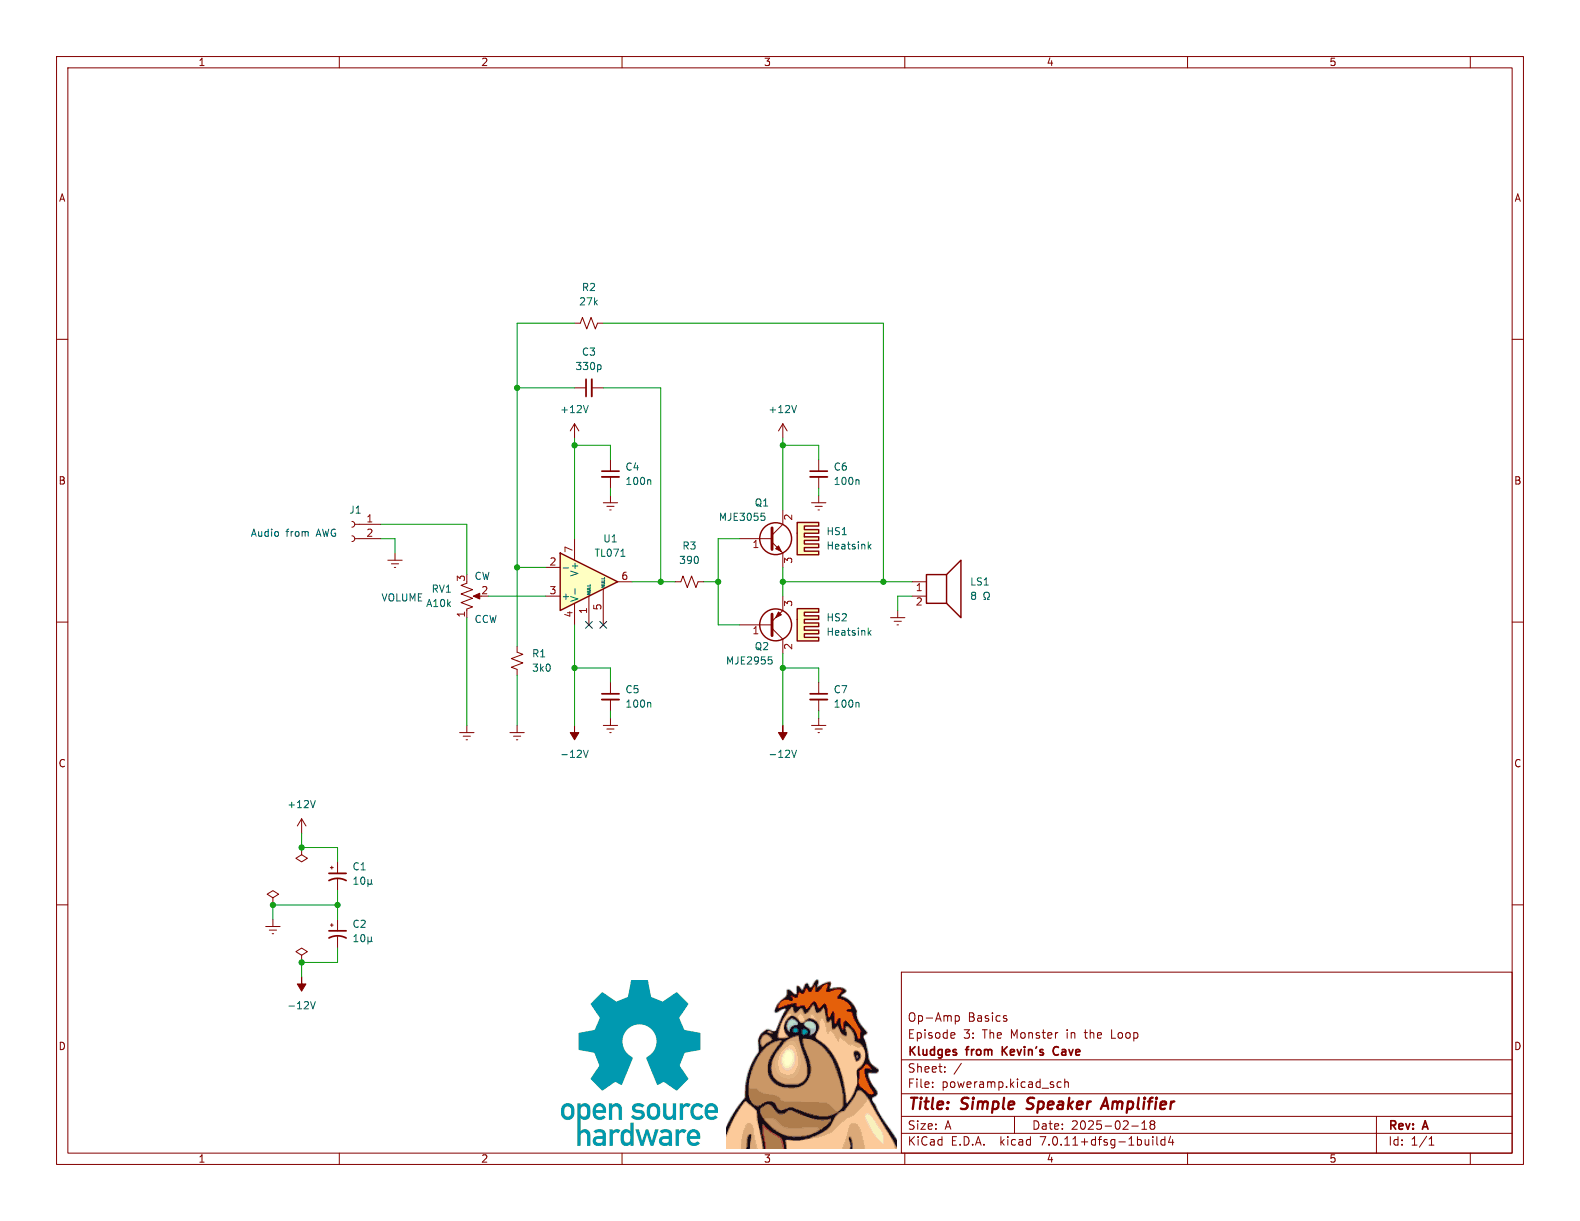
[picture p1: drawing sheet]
(kicad_sch (version 20230121) (generator eeschema)

 (paper "A")

 (title_block
  (title "Simple Speaker Amplifier")
  (date "2025-02-18")
  (rev "A")
  (company "Kludges from Kevin's Cave")
  (comment 1 "Episode 3: The Monster in the Loop")
  (comment 2 "Op-Amp Basics"))

 (lib_symbols
  (symbol "Connector:Conn_01x02_Socket" (pin_names (offset 1.016) hide) (in_bom yes) (on_board yes)
   (property "Reference" "J" (at 0 2.54 0) (effects (font (size 1.27 1.27))))
   (property "Value" "Conn_01x02_Socket" (at 0 -5.08 0) (effects (font (size 1.27 1.27))))
   (property "Footprint" "" (at 0 0 0) (effects (font (size 1.27 1.27)) hide))
   (property "Datasheet" "~" (at 0 0 0) (effects (font (size 1.27 1.27)) hide))
   (property "ki_locked" "" (at 0 0 0) (effects (font (size 1.27 1.27))))
   (symbol "Conn_01x02_Socket_1_1"
    (arc (start 0 -2.032) (mid -0.5058 -2.54) (end 0 -3.048) (stroke (width 0.1524) (type default)) (fill (type none)))
    (polyline (pts (xy -1.27 -2.54) (xy -0.508 -2.54)) (stroke (width 0.1524) (type default)) (fill (type none)))
    (polyline (pts (xy -1.27 0) (xy -0.508 0)) (stroke (width 0.1524) (type default)) (fill (type none)))
    (arc (start 0 0.508) (mid -0.5058 0) (end 0 -0.508) (stroke (width 0.1524) (type default)) (fill (type none)))
    (pin passive line (at -5.08 0 0) (length 3.81) (name "Pin_1" (effects (font (size 1.27 1.27)))) (number "1" (effects (font (size 1.27 1.27)))))
    (pin passive line (at -5.08 -2.54 0) (length 3.81) (name "Pin_2" (effects (font (size 1.27 1.27)))) (number "2" (effects (font (size 1.27 1.27)))))))
  (symbol "Device:C_Polarized_Small_US" (pin_numbers hide) (pin_names (offset 0.254) hide) (in_bom yes) (on_board yes)
   (property "Reference" "C" (at 0.254 1.778 0) (effects (font (size 1.27 1.27)) (justify left)))
   (property "Value" "C_Polarized_Small_US" (at 0.254 -2.032 0) (effects (font (size 1.27 1.27)) (justify left)))
   (property "Footprint" "" (at 0 0 0) (effects (font (size 1.27 1.27)) hide))
   (property "Datasheet" "~" (at 0 0 0) (effects (font (size 1.27 1.27)) hide))
   (symbol "C_Polarized_Small_US_0_1"
    (polyline (pts (xy -1.524 0.508) (xy 1.524 0.508)) (stroke (width 0.3048) (type default)) (fill (type none)))
    (polyline (pts (xy -1.27 1.524) (xy -0.762 1.524)) (stroke (width 0) (type default)) (fill (type none)))
    (polyline (pts (xy -1.016 1.27) (xy -1.016 1.778)) (stroke (width 0) (type default)) (fill (type none)))
    (arc (start 1.524 -0.762) (mid 0 -0.3734) (end -1.524 -0.762) (stroke (width 0.3048) (type default)) (fill (type none))))
   (symbol "C_Polarized_Small_US_1_1"
    (pin passive line (at 0 2.54 270) (length 2.032) (name "~" (effects (font (size 1.27 1.27)))) (number "1" (effects (font (size 1.27 1.27)))))
    (pin passive line (at 0 -2.54 90) (length 2.032) (name "~" (effects (font (size 1.27 1.27)))) (number "2" (effects (font (size 1.27 1.27)))))))
  (symbol "Device:C_Small" (pin_numbers hide) (pin_names (offset 0.254) hide) (in_bom yes) (on_board yes)
   (property "Reference" "C" (at 0.254 1.778 0) (effects (font (size 1.27 1.27)) (justify left)))
   (property "Value" "C_Small" (at 0.254 -2.032 0) (effects (font (size 1.27 1.27)) (justify left)))
   (property "Footprint" "" (at 0 0 0) (effects (font (size 1.27 1.27)) hide))
   (property "Datasheet" "~" (at 0 0 0) (effects (font (size 1.27 1.27)) hide))
   (symbol "C_Small_0_1"
    (polyline (pts (xy -1.524 -0.508) (xy 1.524 -0.508)) (stroke (width 0.3302) (type default)) (fill (type none)))
    (polyline (pts (xy -1.524 0.508) (xy 1.524 0.508)) (stroke (width 0.3048) (type default)) (fill (type none))))
   (symbol "C_Small_1_1"
    (pin passive line (at 0 2.54 270) (length 2.032) (name "~" (effects (font (size 1.27 1.27)))) (number "1" (effects (font (size 1.27 1.27)))))
    (pin passive line (at 0 -2.54 90) (length 2.032) (name "~" (effects (font (size 1.27 1.27)))) (number "2" (effects (font (size 1.27 1.27)))))))
  (symbol "Device:Q_NPN_BCE" (pin_names (offset 0) hide) (in_bom yes) (on_board yes)
   (property "Reference" "Q" (at 5.08 1.27 0) (effects (font (size 1.27 1.27)) (justify left)))
   (property "Value" "Q_NPN_BCE" (at 5.08 -1.27 0) (effects (font (size 1.27 1.27)) (justify left)))
   (property "Footprint" "" (at 5.08 2.54 0) (effects (font (size 1.27 1.27)) hide))
   (property "Datasheet" "~" (at 0 0 0) (effects (font (size 1.27 1.27)) hide))
   (symbol "Q_NPN_BCE_0_1"
    (polyline (pts (xy 0.635 0.635) (xy 2.54 2.54)) (stroke (width 0) (type default)) (fill (type none)))
    (polyline (pts (xy 0.635 -0.635) (xy 2.54 -2.54) (xy 2.54 -2.54)) (stroke (width 0) (type default)) (fill (type none)))
    (polyline (pts (xy 0.635 1.905) (xy 0.635 -1.905) (xy 0.635 -1.905)) (stroke (width 0.508) (type default)) (fill (type none)))
    (polyline (pts (xy 1.27 -1.778) (xy 1.778 -1.27) (xy 2.286 -2.286) (xy 1.27 -1.778) (xy 1.27 -1.778)) (stroke (width 0) (type default)) (fill (type outline)))
    (circle (center 1.27 0) (radius 2.8194) (stroke (width 0.254) (type default)) (fill (type none))))
   (symbol "Q_NPN_BCE_1_1"
    (pin input line (at -5.08 0 0) (length 5.715) (name "B" (effects (font (size 1.27 1.27)))) (number "1" (effects (font (size 1.27 1.27)))))
    (pin passive line (at 2.54 5.08 270) (length 2.54) (name "C" (effects (font (size 1.27 1.27)))) (number "2" (effects (font (size 1.27 1.27)))))
    (pin passive line (at 2.54 -5.08 90) (length 2.54) (name "E" (effects (font (size 1.27 1.27)))) (number "3" (effects (font (size 1.27 1.27)))))))
  (symbol "Device:Q_PNP_BCE" (pin_names (offset 0) hide) (in_bom yes) (on_board yes)
   (property "Reference" "Q" (at 5.08 1.27 0) (effects (font (size 1.27 1.27)) (justify left)))
   (property "Value" "Q_PNP_BCE" (at 5.08 -1.27 0) (effects (font (size 1.27 1.27)) (justify left)))
   (property "Footprint" "" (at 5.08 2.54 0) (effects (font (size 1.27 1.27)) hide))
   (property "Datasheet" "~" (at 0 0 0) (effects (font (size 1.27 1.27)) hide))
   (symbol "Q_PNP_BCE_0_1"
    (polyline (pts (xy 0.635 0.635) (xy 2.54 2.54)) (stroke (width 0) (type default)) (fill (type none)))
    (polyline (pts (xy 0.635 -0.635) (xy 2.54 -2.54) (xy 2.54 -2.54)) (stroke (width 0) (type default)) (fill (type none)))
    (polyline (pts (xy 0.635 1.905) (xy 0.635 -1.905) (xy 0.635 -1.905)) (stroke (width 0.508) (type default)) (fill (type none)))
    (polyline (pts (xy 2.286 -1.778) (xy 1.778 -2.286) (xy 1.27 -1.27) (xy 2.286 -1.778) (xy 2.286 -1.778)) (stroke (width 0) (type default)) (fill (type outline)))
    (circle (center 1.27 0) (radius 2.8194) (stroke (width 0.254) (type default)) (fill (type none))))
   (symbol "Q_PNP_BCE_1_1"
    (pin input line (at -5.08 0 0) (length 5.715) (name "B" (effects (font (size 1.27 1.27)))) (number "1" (effects (font (size 1.27 1.27)))))
    (pin passive line (at 2.54 5.08 270) (length 2.54) (name "C" (effects (font (size 1.27 1.27)))) (number "2" (effects (font (size 1.27 1.27)))))
    (pin passive line (at 2.54 -5.08 90) (length 2.54) (name "E" (effects (font (size 1.27 1.27)))) (number "3" (effects (font (size 1.27 1.27)))))))
  (symbol "Device:R_Potentiometer_US" (pin_names (offset 1.016) hide) (in_bom yes) (on_board yes)
   (property "Reference" "RV" (at -4.445 0 90) (effects (font (size 1.27 1.27))))
   (property "Value" "R_Potentiometer_US" (at -2.54 0 90) (effects (font (size 1.27 1.27))))
   (property "Footprint" "" (at 0 0 0) (effects (font (size 1.27 1.27)) hide))
   (property "Datasheet" "~" (at 0 0 0) (effects (font (size 1.27 1.27)) hide))
   (symbol "R_Potentiometer_US_0_1"
    (polyline (pts (xy 0 -2.286) (xy 0 -2.54)) (stroke (width 0) (type default)) (fill (type none)))
    (polyline (pts (xy 0 2.54) (xy 0 2.286)) (stroke (width 0) (type default)) (fill (type none)))
    (polyline (pts (xy 2.54 0) (xy 1.524 0)) (stroke (width 0) (type default)) (fill (type none)))
    (polyline (pts (xy 1.143 0) (xy 2.286 0.508) (xy 2.286 -0.508) (xy 1.143 0)) (stroke (width 0) (type default)) (fill (type outline)))
    (polyline (pts (xy 0 -0.762) (xy 1.016 -1.143) (xy 0 -1.524) (xy -1.016 -1.905) (xy 0 -2.286)) (stroke (width 0) (type default)) (fill (type none)))
    (polyline (pts (xy 0 0.762) (xy 1.016 0.381) (xy 0 0) (xy -1.016 -0.381) (xy 0 -0.762)) (stroke (width 0) (type default)) (fill (type none)))
    (polyline (pts (xy 0 2.286) (xy 1.016 1.905) (xy 0 1.524) (xy -1.016 1.143) (xy 0 0.762)) (stroke (width 0) (type default)) (fill (type none))))
   (symbol "R_Potentiometer_US_1_1"
    (pin passive line (at 0 3.81 270) (length 1.27) (name "1" (effects (font (size 1.27 1.27)))) (number "1" (effects (font (size 1.27 1.27)))))
    (pin passive line (at 3.81 0 180) (length 1.27) (name "2" (effects (font (size 1.27 1.27)))) (number "2" (effects (font (size 1.27 1.27)))))
    (pin passive line (at 0 -3.81 90) (length 1.27) (name "3" (effects (font (size 1.27 1.27)))) (number "3" (effects (font (size 1.27 1.27)))))))
  (symbol "Device:R_Small_US" (pin_numbers hide) (pin_names (offset 0.254) hide) (in_bom yes) (on_board yes)
   (property "Reference" "R" (at 0.762 0.508 0) (effects (font (size 1.27 1.27)) (justify left)))
   (property "Value" "R_Small_US" (at 0.762 -1.016 0) (effects (font (size 1.27 1.27)) (justify left)))
   (property "Footprint" "" (at 0 0 0) (effects (font (size 1.27 1.27)) hide))
   (property "Datasheet" "~" (at 0 0 0) (effects (font (size 1.27 1.27)) hide))
   (symbol "R_Small_US_1_1"
    (polyline (pts (xy 0 0) (xy 1.016 -0.381) (xy 0 -0.762) (xy -1.016 -1.143) (xy 0 -1.524)) (stroke (width 0) (type default)) (fill (type none)))
    (polyline (pts (xy 0 1.524) (xy 1.016 1.143) (xy 0 0.762) (xy -1.016 0.381) (xy 0 0)) (stroke (width 0) (type default)) (fill (type none)))
    (pin passive line (at 0 2.54 270) (length 1.016) (name "~" (effects (font (size 1.27 1.27)))) (number "1" (effects (font (size 1.27 1.27)))))
    (pin passive line (at 0 -2.54 90) (length 1.016) (name "~" (effects (font (size 1.27 1.27)))) (number "2" (effects (font (size 1.27 1.27)))))))
  (symbol "Device:Speaker" (pin_names (offset 0) hide) (in_bom yes) (on_board yes)
   (property "Reference" "LS" (at 1.27 5.715 0) (effects (font (size 1.27 1.27)) (justify right)))
   (property "Value" "Speaker" (at 1.27 3.81 0) (effects (font (size 1.27 1.27)) (justify right)))
   (property "Footprint" "" (at 0 -5.08 0) (effects (font (size 1.27 1.27)) hide))
   (property "Datasheet" "~" (at -0.254 -1.27 0) (effects (font (size 1.27 1.27)) hide))
   (symbol "Speaker_0_0"
    (rectangle (start -2.54 1.27) (end 1.016 -3.81) (stroke (width 0.254) (type default)) (fill (type none)))
    (polyline (pts (xy 1.016 1.27) (xy 3.556 3.81) (xy 3.556 -6.35) (xy 1.016 -3.81)) (stroke (width 0.254) (type default)) (fill (type none))))
   (symbol "Speaker_1_1"
    (pin input line (at -5.08 0 0) (length 2.54) (name "1" (effects (font (size 1.27 1.27)))) (number "1" (effects (font (size 1.27 1.27)))))
    (pin input line (at -5.08 -2.54 0) (length 2.54) (name "2" (effects (font (size 1.27 1.27)))) (number "2" (effects (font (size 1.27 1.27)))))))
  (symbol "Kevin-Linear:TL071_MinusUp" (pin_names (offset 0.127)) (in_bom yes) (on_board yes)
   (property "Reference" "U" (at 0 6.35 0) (effects (font (size 1.27 1.27)) (justify left)))
   (property "Value" "TL071" (at 0 3.81 0) (effects (font (size 1.27 1.27)) (justify left)))
   (property "Footprint" "" (at 1.27 1.27 0) (effects (font (size 1.27 1.27)) hide))
   (property "Datasheet" "http://www.ti.com/lit/ds/symlink/tl081.pdf" (at 3.81 3.81 0) (effects (font (size 1.27 1.27)) hide))
   (symbol "TL071_MinusUp_0_1"
    (polyline (pts (xy -5.08 5.08) (xy 5.08 0) (xy -5.08 -5.08) (xy -5.08 5.08)) (stroke (width 0.254) (type default)) (fill (type background))))
   (symbol "TL071_MinusUp_1_1"
    (pin input line (at 0 -7.62 90) (length 5.08) (name "NULL" (effects (font (size 0.508 0.508)))) (number "1" (effects (font (size 1.27 1.27)))))
    (pin input line (at -7.62 2.54 0) (length 2.54) (name "-" (effects (font (size 1.27 1.27)))) (number "2" (effects (font (size 1.27 1.27)))))
    (pin input line (at -7.62 -2.54 0) (length 2.54) (name "+" (effects (font (size 1.27 1.27)))) (number "3" (effects (font (size 1.27 1.27)))))
    (pin power_in line (at -2.54 -7.62 90) (length 3.81) (name "V-" (effects (font (size 1.27 1.27)))) (number "4" (effects (font (size 1.27 1.27)))))
    (pin input line (at 2.54 -7.62 90) (length 6.35) (name "NULL" (effects (font (size 0.508 0.508)))) (number "5" (effects (font (size 1.27 1.27)))))
    (pin output line (at 7.62 0 180) (length 2.54) (name "~" (effects (font (size 1.27 1.27)))) (number "6" (effects (font (size 1.27 1.27)))))
    (pin power_in line (at -2.54 7.62 270) (length 3.81) (name "V+" (effects (font (size 1.27 1.27)))) (number "7" (effects (font (size 1.27 1.27)))))
    (pin no_connect line (at 0 2.54 270) (length 2.54) hide (name "NC" (effects (font (size 1.27 1.27)))) (number "8" (effects (font (size 1.27 1.27)))))))
  (symbol "Mechanical:Heatsink" (pin_names (offset 1.016)) (in_bom yes) (on_board yes)
   (property "Reference" "HS" (at 0 5.08 0) (effects (font (size 1.27 1.27))))
   (property "Value" "Heatsink" (at 0 -1.27 0) (effects (font (size 1.27 1.27))))
   (property "Footprint" "" (at 0.3048 0 0) (effects (font (size 1.27 1.27)) hide))
   (property "Datasheet" "~" (at 0.3048 0 0) (effects (font (size 1.27 1.27)) hide))
   (symbol "Heatsink_0_1"
    (polyline (pts (xy -0.3302 1.27) (xy -0.9652 1.27) (xy -0.9652 3.81) (xy -1.6002 3.81) (xy -1.6002 1.27) (xy -2.2352 1.27) (xy -2.2352 3.81) (xy -2.8702 3.81) (xy -2.8702 0) (xy -0.9652 0)) (stroke (width 0.254) (type default)) (fill (type background)))
    (polyline (pts (xy -0.3302 1.27) (xy -0.3302 3.81) (xy 0.3048 3.81) (xy 0.3048 1.27) (xy 0.9398 1.27) (xy 0.9398 3.81) (xy 1.5748 3.81) (xy 1.5748 1.27) (xy 2.2098 1.27) (xy 2.2098 3.81) (xy 2.8448 3.81) (xy 2.8448 0) (xy -0.9652 0)) (stroke (width 0.254) (type default)) (fill (type background)))))
  (symbol "power:+12V" (power) (pin_names (offset 0)) (in_bom yes) (on_board yes)
   (property "Reference" "#PWR" (at 0 -3.81 0) (effects (font (size 1.27 1.27)) hide))
   (property "Value" "+12V" (at 0 3.556 0) (effects (font (size 1.27 1.27))))
   (property "Footprint" "" (at 0 0 0) (effects (font (size 1.27 1.27)) hide))
   (property "Datasheet" "" (at 0 0 0) (effects (font (size 1.27 1.27)) hide))
   (symbol "+12V_0_1"
    (polyline (pts (xy -0.762 1.27) (xy 0 2.54)) (stroke (width 0) (type default)) (fill (type none)))
    (polyline (pts (xy 0 0) (xy 0 2.54)) (stroke (width 0) (type default)) (fill (type none)))
    (polyline (pts (xy 0 2.54) (xy 0.762 1.27)) (stroke (width 0) (type default)) (fill (type none))))
   (symbol "+12V_1_1"
    (pin power_in line (at 0 0 90) (length 0) hide (name "+12V" (effects (font (size 1.27 1.27)))) (number "1" (effects (font (size 1.27 1.27)))))))
  (symbol "power:-12V" (power) (pin_names (offset 0)) (in_bom yes) (on_board yes)
   (property "Reference" "#PWR" (at 0 2.54 0) (effects (font (size 1.27 1.27)) hide))
   (property "Value" "-12V" (at 0 3.81 0) (effects (font (size 1.27 1.27))))
   (property "Footprint" "" (at 0 0 0) (effects (font (size 1.27 1.27)) hide))
   (property "Datasheet" "" (at 0 0 0) (effects (font (size 1.27 1.27)) hide))
   (symbol "-12V_0_0"
    (pin power_in line (at 0 0 90) (length 0) hide (name "-12V" (effects (font (size 1.27 1.27)))) (number "1" (effects (font (size 1.27 1.27))))))
   (symbol "-12V_0_1"
    (polyline (pts (xy 0 0) (xy 0 1.27) (xy 0.762 1.27) (xy 0 2.54) (xy -0.762 1.27) (xy 0 1.27)) (stroke (width 0) (type default)) (fill (type outline)))))
  (symbol "power:Earth" (power) (pin_names (offset 0)) (in_bom yes) (on_board yes)
   (property "Reference" "#PWR" (at 0 -6.35 0) (effects (font (size 1.27 1.27)) hide))
   (property "Value" "Earth" (at 0 -3.81 0) (effects (font (size 1.27 1.27)) hide))
   (property "Footprint" "" (at 0 0 0) (effects (font (size 1.27 1.27)) hide))
   (property "Datasheet" "~" (at 0 0 0) (effects (font (size 1.27 1.27)) hide))
   (symbol "Earth_0_1"
    (polyline (pts (xy -0.635 -1.905) (xy 0.635 -1.905)) (stroke (width 0) (type default)) (fill (type none)))
    (polyline (pts (xy -0.127 -2.54) (xy 0.127 -2.54)) (stroke (width 0) (type default)) (fill (type none)))
    (polyline (pts (xy 0 -1.27) (xy 0 0)) (stroke (width 0) (type default)) (fill (type none)))
    (polyline (pts (xy 1.27 -1.27) (xy -1.27 -1.27)) (stroke (width 0) (type default)) (fill (type none))))
   (symbol "Earth_1_1"
    (pin power_in line (at 0 0 270) (length 0) hide (name "Earth" (effects (font (size 1.27 1.27)))) (number "1" (effects (font (size 1.27 1.27)))))))
  (symbol "power:PWR_FLAG" (power) (pin_numbers hide) (pin_names (offset 0) hide) (in_bom yes) (on_board yes)
   (property "Reference" "#FLG" (at 0 1.905 0) (effects (font (size 1.27 1.27)) hide))
   (property "Value" "PWR_FLAG" (at 0 3.81 0) (effects (font (size 1.27 1.27))))
   (property "Footprint" "" (at 0 0 0) (effects (font (size 1.27 1.27)) hide))
   (property "Datasheet" "~" (at 0 0 0) (effects (font (size 1.27 1.27)) hide))
   (symbol "PWR_FLAG_0_0"
    (pin power_out line (at 0 0 90) (length 0) (name "pwr" (effects (font (size 1.27 1.27)))) (number "1" (effects (font (size 1.27 1.27))))))
   (symbol "PWR_FLAG_0_1"
    (polyline (pts (xy 0 0) (xy 0 1.27) (xy -1.016 1.905) (xy 0 2.54) (xy 1.016 1.905) (xy 0 1.27)) (stroke (width 0) (type default)) (fill (type none))))))

 (junction (at 91.44 68.58) (diameter 0) (color 0 0 0 0))
 (junction (at 101.6 78.74) (diameter 0) (color 0 0 0 0))
 (junction (at 91.44 100.33) (diameter 0) (color 0 0 0 0))
 (junction (at 59.69 160.02) (diameter 0) (color 0 0 0 0))
 (junction (at 116.84 102.87) (diameter 0) (color 0 0 0 0))
 (junction (at 138.43 78.74) (diameter 0) (color 0 0 0 0))
 (junction (at 53.34 149.86) (diameter 0) (color 0 0 0 0))
 (junction (at 138.43 102.87) (diameter 0) (color 0 0 0 0))
 (junction (at 48.26 160.02) (diameter 0) (color 0 0 0 0))
 (junction (at 138.43 118.11) (diameter 0) (color 0 0 0 0))
 (junction (at 53.34 170.18) (diameter 0) (color 0 0 0 0))
 (junction (at 156.21 102.87) (diameter 0) (color 0 0 0 0))
 (junction (at 101.6 118.11) (diameter 0) (color 0 0 0 0))
 (junction (at 127 102.87) (diameter 0) (color 0 0 0 0))

 (no_connect (at 104.14 110.49))
 (no_connect (at 106.68 110.49))

 (wire (pts (xy 127 102.87) (xy 127 110.49)) (stroke (width 0) (type default)))
 (wire (pts (xy 82.55 92.71) (xy 82.55 101.6)) (stroke (width 0) (type default)))
 (wire (pts (xy 138.43 118.11) (xy 138.43 128.27)) (stroke (width 0) (type default)))
 (wire (pts (xy 53.34 170.18) (xy 59.69 170.18)) (stroke (width 0) (type default)))
 (wire (pts (xy 127 95.25) (xy 127 102.87)) (stroke (width 0) (type default)))
 (wire (pts (xy 138.43 77.47) (xy 138.43 78.74)) (stroke (width 0) (type default)))
 (wire (pts (xy 111.76 102.87) (xy 116.84 102.87)) (stroke (width 0) (type default)))
 (wire (pts (xy 127 110.49) (xy 130.81 110.49)) (stroke (width 0) (type default)))
 (wire (pts (xy 48.26 160.02) (xy 59.69 160.02)) (stroke (width 0) (type default)))
 (wire (pts (xy 107.95 81.28) (xy 107.95 78.74)) (stroke (width 0) (type default)))
 (wire (pts (xy 158.75 105.41) (xy 158.75 107.95)) (stroke (width 0) (type default)))
 (wire (pts (xy 138.43 102.87) (xy 156.21 102.87)) (stroke (width 0) (type default)))
 (wire (pts (xy 138.43 115.57) (xy 138.43 118.11)) (stroke (width 0) (type default)))
 (wire (pts (xy 59.69 152.4) (xy 59.69 149.86)) (stroke (width 0) (type default)))
 (wire (pts (xy 106.68 68.58) (xy 116.84 68.58)) (stroke (width 0) (type default)))
 (wire (pts (xy 144.78 120.65) (xy 144.78 118.11)) (stroke (width 0) (type default)))
 (wire (pts (xy 91.44 57.15) (xy 101.6 57.15)) (stroke (width 0) (type default)))
 (wire (pts (xy 161.29 105.41) (xy 158.75 105.41)) (stroke (width 0) (type default)))
 (wire (pts (xy 59.69 160.02) (xy 59.69 162.56)) (stroke (width 0) (type default)))
 (wire (pts (xy 91.44 100.33) (xy 96.52 100.33)) (stroke (width 0) (type default)))
 (wire (pts (xy 130.81 95.25) (xy 127 95.25)) (stroke (width 0) (type default)))
 (wire (pts (xy 48.26 160.02) (xy 48.26 162.56)) (stroke (width 0) (type default)))
 (wire (pts (xy 101.6 77.47) (xy 101.6 78.74)) (stroke (width 0) (type default)))
 (wire (pts (xy 116.84 68.58) (xy 116.84 102.87)) (stroke (width 0) (type default)))
 (wire (pts (xy 91.44 57.15) (xy 91.44 68.58)) (stroke (width 0) (type default)))
 (wire (pts (xy 86.36 105.41) (xy 96.52 105.41)) (stroke (width 0) (type default)))
 (wire (pts (xy 144.78 86.36) (xy 144.78 87.63)) (stroke (width 0) (type default)))
 (wire (pts (xy 138.43 78.74) (xy 144.78 78.74)) (stroke (width 0) (type default)))
 (wire (pts (xy 138.43 78.74) (xy 138.43 90.17)) (stroke (width 0) (type default)))
 (wire (pts (xy 91.44 68.58) (xy 91.44 100.33)) (stroke (width 0) (type default)))
 (wire (pts (xy 67.31 92.71) (xy 82.55 92.71)) (stroke (width 0) (type default)))
 (wire (pts (xy 124.46 102.87) (xy 127 102.87)) (stroke (width 0) (type default)))
 (wire (pts (xy 106.68 57.15) (xy 156.21 57.15)) (stroke (width 0) (type default)))
 (wire (pts (xy 101.6 78.74) (xy 101.6 95.25)) (stroke (width 0) (type default)))
 (wire (pts (xy 101.6 110.49) (xy 101.6 118.11)) (stroke (width 0) (type default)))
 (wire (pts (xy 91.44 68.58) (xy 101.6 68.58)) (stroke (width 0) (type default)))
 (wire (pts (xy 138.43 100.33) (xy 138.43 102.87)) (stroke (width 0) (type default)))
 (wire (pts (xy 91.44 100.33) (xy 91.44 114.3)) (stroke (width 0) (type default)))
 (wire (pts (xy 116.84 102.87) (xy 119.38 102.87)) (stroke (width 0) (type default)))
 (wire (pts (xy 53.34 172.72) (xy 53.34 170.18)) (stroke (width 0) (type default)))
 (wire (pts (xy 91.44 119.38) (xy 91.44 128.27)) (stroke (width 0) (type default)))
 (wire (pts (xy 59.69 149.86) (xy 53.34 149.86)) (stroke (width 0) (type default)))
 (wire (pts (xy 101.6 118.11) (xy 101.6 128.27)) (stroke (width 0) (type default)))
 (wire (pts (xy 82.55 109.22) (xy 82.55 128.27)) (stroke (width 0) (type default)))
 (wire (pts (xy 144.78 118.11) (xy 138.43 118.11)) (stroke (width 0) (type default)))
 (wire (pts (xy 107.95 78.74) (xy 101.6 78.74)) (stroke (width 0) (type default)))
 (wire (pts (xy 144.78 125.73) (xy 144.78 127)) (stroke (width 0) (type default)))
 (wire (pts (xy 107.95 86.36) (xy 107.95 87.63)) (stroke (width 0) (type default)))
 (wire (pts (xy 144.78 81.28) (xy 144.78 78.74)) (stroke (width 0) (type default)))
 (wire (pts (xy 69.85 95.25) (xy 69.85 97.79)) (stroke (width 0) (type default)))
 (wire (pts (xy 107.95 125.73) (xy 107.95 127)) (stroke (width 0) (type default)))
 (wire (pts (xy 107.95 120.65) (xy 107.95 118.11)) (stroke (width 0) (type default)))
 (wire (pts (xy 107.95 118.11) (xy 101.6 118.11)) (stroke (width 0) (type default)))
 (wire (pts (xy 156.21 102.87) (xy 161.29 102.87)) (stroke (width 0) (type default)))
 (wire (pts (xy 67.31 95.25) (xy 69.85 95.25)) (stroke (width 0) (type default)))
 (wire (pts (xy 138.43 102.87) (xy 138.43 105.41)) (stroke (width 0) (type default)))
 (wire (pts (xy 59.69 157.48) (xy 59.69 160.02)) (stroke (width 0) (type default)))
 (wire (pts (xy 156.21 102.87) (xy 156.21 57.15)) (stroke (width 0) (type default)))
 (wire (pts (xy 59.69 167.64) (xy 59.69 170.18)) (stroke (width 0) (type default)))
 (wire (pts (xy 53.34 147.32) (xy 53.34 149.86)) (stroke (width 0) (type default)))

 (image (at 113.03 187.96) (scale 0.42856)
  (data))
 (image (at 143.51 187.96) (scale 2.37494)
  (data))

 (text "Audio from AWG" (at 59.69 95.25 0) (effects (font (size 1.27 1.27)) (justify right bottom)))
 (text "CW" (at 83.82 102.87 0) (effects (font (size 1.27 1.27)) (justify left bottom)))
 (text "CCW" (at 83.82 110.49 0) (effects (font (size 1.27 1.27)) (justify left bottom)))
 (text "VOLUME" (at 74.93 106.68 0) (effects (font (size 1.27 1.27)) (justify right bottom)))

 (symbol (lib_id "Device:C_Small") (at 104.14 68.58 90) (unit 1) (in_bom yes) (on_board yes) (dnp no) (fields_autoplaced)
  (property "Reference" "C3" (at 104.1463 62.23 90) (effects (font (size 1.27 1.27))))
  (property "Value" "330p" (at 104.1463 64.77 90) (effects (font (size 1.27 1.27))))
  (property "Footprint" "" (at 104.14 68.58 0) (effects (font (size 1.27 1.27)) hide))
  (property "Datasheet" "~" (at 104.14 68.58 0) (effects (font (size 1.27 1.27)) hide)) (pin "1") (pin "2"))

 (symbol (lib_id "power:Earth") (at 107.95 87.63 0) (unit 1) (in_bom yes) (on_board yes) (dnp no) (fields_autoplaced)
  (property "Reference" "#PWR09" (at 107.95 93.98 0) (effects (font (size 1.27 1.27)) hide))
  (property "Value" "Earth" (at 107.95 91.44 0) (effects (font (size 1.27 1.27)) hide))
  (property "Footprint" "" (at 107.95 87.63 0) (effects (font (size 1.27 1.27)) hide))
  (property "Datasheet" "~" (at 107.95 87.63 0) (effects (font (size 1.27 1.27)) hide)) (pin "1"))

 (symbol (lib_id "power:-12V") (at 101.6 128.27 0) (mirror x) (unit 1) (in_bom yes) (on_board yes) (dnp no) (fields_autoplaced)
  (property "Reference" "#PWR08" (at 101.6 130.81 0) (effects (font (size 1.27 1.27)) hide))
  (property "Value" "-12V" (at 101.6 133.35 0) (effects (font (size 1.27 1.27))))
  (property "Footprint" "" (at 101.6 128.27 0) (effects (font (size 1.27 1.27)) hide))
  (property "Datasheet" "" (at 101.6 128.27 0) (effects (font (size 1.27 1.27)) hide)) (pin "1"))

 (symbol (lib_id "power:PWR_FLAG") (at 53.34 170.18 0) (unit 1) (in_bom yes) (on_board yes) (dnp no) (fields_autoplaced)
  (property "Reference" "#FLG03" (at 53.34 168.275 0) (effects (font (size 1.27 1.27)) hide))
  (property "Value" "PWR_FLAG" (at 53.34 165.1 0) (effects (font (size 1.27 1.27)) hide))
  (property "Footprint" "" (at 53.34 170.18 0) (effects (font (size 1.27 1.27)) hide))
  (property "Datasheet" "~" (at 53.34 170.18 0) (effects (font (size 1.27 1.27)) hide))
  (property "Manufacturer" "" (at 53.34 170.18 0) (effects (font (size 1.27 1.27)) hide))
  (property "Manufacturer_Part#" "" (at 53.34 170.18 0) (effects (font (size 1.27 1.27)) hide))
  (property "Supplier1" "" (at 53.34 170.18 0) (effects (font (size 1.27 1.27)) hide))
  (property "Suppier1_Part#" "" (at 53.34 170.18 0) (effects (font (size 1.27 1.27)) hide))
  (property "Supplier1_PartLink" "" (at 53.34 170.18 0) (effects (font (size 1.27 1.27)) hide))
  (property "Supplier2" "" (at 53.34 170.18 0) (effects (font (size 1.27 1.27)) hide))
  (property "Supplier2_Part#" "" (at 53.34 170.18 0) (effects (font (size 1.27 1.27)) hide))
  (property "Supplier2_PartLink" "" (at 53.34 170.18 0) (effects (font (size 1.27 1.27)) hide))
  (property "Characteristics" "" (at 53.34 170.18 0) (effects (font (size 1.27 1.27)) hide))
  (property "Package ID" "" (at 53.34 170.18 0) (effects (font (size 1.27 1.27)) hide))
  (property "Notes" "" (at 53.34 170.18 0) (effects (font (size 1.27 1.27)) hide)) (pin "1"))

 (symbol (lib_id "power:+12V") (at 138.43 77.47 0) (unit 1) (in_bom yes) (on_board yes) (dnp no) (fields_autoplaced)
  (property "Reference" "#PWR011" (at 138.43 81.28 0) (effects (font (size 1.27 1.27)) hide))
  (property "Value" "+12V" (at 138.43 72.39 0) (effects (font (size 1.27 1.27))))
  (property "Footprint" "" (at 138.43 77.47 0) (effects (font (size 1.27 1.27)) hide))
  (property "Datasheet" "" (at 138.43 77.47 0) (effects (font (size 1.27 1.27)) hide)) (pin "1"))

 (symbol (lib_id "power:-12V") (at 138.43 128.27 0) (mirror x) (unit 1) (in_bom yes) (on_board yes) (dnp no) (fields_autoplaced)
  (property "Reference" "#PWR012" (at 138.43 130.81 0) (effects (font (size 1.27 1.27)) hide))
  (property "Value" "-12V" (at 138.43 133.35 0) (effects (font (size 1.27 1.27))))
  (property "Footprint" "" (at 138.43 128.27 0) (effects (font (size 1.27 1.27)) hide))
  (property "Datasheet" "" (at 138.43 128.27 0) (effects (font (size 1.27 1.27)) hide)) (pin "1"))

 (symbol (lib_id "power:Earth") (at 144.78 127 0) (unit 1) (in_bom yes) (on_board yes) (dnp no) (fields_autoplaced)
  (property "Reference" "#PWR014" (at 144.78 133.35 0) (effects (font (size 1.27 1.27)) hide))
  (property "Value" "Earth" (at 144.78 130.81 0) (effects (font (size 1.27 1.27)) hide))
  (property "Footprint" "" (at 144.78 127 0) (effects (font (size 1.27 1.27)) hide))
  (property "Datasheet" "~" (at 144.78 127 0) (effects (font (size 1.27 1.27)) hide)) (pin "1"))

 (symbol (lib_id "power:Earth") (at 158.75 107.95 0) (unit 1) (in_bom yes) (on_board yes) (dnp no) (fields_autoplaced)
  (property "Reference" "#PWR015" (at 158.75 114.3 0) (effects (font (size 1.27 1.27)) hide))
  (property "Value" "Earth" (at 158.75 111.76 0) (effects (font (size 1.27 1.27)) hide))
  (property "Footprint" "" (at 158.75 107.95 0) (effects (font (size 1.27 1.27)) hide))
  (property "Datasheet" "~" (at 158.75 107.95 0) (effects (font (size 1.27 1.27)) hide)) (pin "1"))

 (symbol (lib_id "power:Earth") (at 48.26 162.56 0) (unit 1) (in_bom yes) (on_board yes) (dnp no) (fields_autoplaced)
  (property "Reference" "#PWR01" (at 48.26 168.91 0) (effects (font (size 1.27 1.27)) hide))
  (property "Value" "Earth" (at 48.26 166.37 0) (effects (font (size 1.27 1.27)) hide))
  (property "Footprint" "" (at 48.26 162.56 0) (effects (font (size 1.27 1.27)) hide))
  (property "Datasheet" "~" (at 48.26 162.56 0) (effects (font (size 1.27 1.27)) hide)) (pin "1"))

 (symbol (lib_id "Device:C_Polarized_Small_US") (at 59.69 165.1 0) (unit 1) (in_bom yes) (on_board yes) (dnp no) (fields_autoplaced)
  (property "Reference" "C2" (at 62.23 163.3982 0) (effects (font (size 1.27 1.27)) (justify left)))
  (property "Value" "10µ" (at 62.23 165.9382 0) (effects (font (size 1.27 1.27)) (justify left)))
  (property "Footprint" "" (at 59.69 165.1 0) (effects (font (size 1.27 1.27)) hide))
  (property "Datasheet" "~" (at 59.69 165.1 0) (effects (font (size 1.27 1.27)) hide))
  (property "Manufacturer" "" (at 59.69 165.1 0) (effects (font (size 1.27 1.27)) hide))
  (property "Manufacturer_Part#" "" (at 59.69 165.1 0) (effects (font (size 1.27 1.27)) hide))
  (property "Supplier1" "" (at 59.69 165.1 0) (effects (font (size 1.27 1.27)) hide))
  (property "Suppier1_Part#" "" (at 59.69 165.1 0) (effects (font (size 1.27 1.27)) hide))
  (property "Supplier1_PartLink" "" (at 59.69 165.1 0) (effects (font (size 1.27 1.27)) hide))
  (property "Supplier2" "" (at 59.69 165.1 0) (effects (font (size 1.27 1.27)) hide))
  (property "Supplier2_Part#" "" (at 59.69 165.1 0) (effects (font (size 1.27 1.27)) hide))
  (property "Supplier2_PartLink" "" (at 59.69 165.1 0) (effects (font (size 1.27 1.27)) hide))
  (property "Characteristics" "" (at 59.69 165.1 0) (effects (font (size 1.27 1.27)) hide))
  (property "Package ID" "" (at 59.69 165.1 0) (effects (font (size 1.27 1.27)) hide))
  (property "Notes" "" (at 59.69 165.1 0) (effects (font (size 1.27 1.27)) hide)) (pin "2") (pin "1"))

 (symbol (lib_id "Device:R_Small_US") (at 91.44 116.84 180) (unit 1) (in_bom yes) (on_board yes) (dnp no) (fields_autoplaced)
  (property "Reference" "R1" (at 93.98 115.57 0) (effects (font (size 1.27 1.27)) (justify right)))
  (property "Value" "3k0" (at 93.98 118.11 0) (effects (font (size 1.27 1.27)) (justify right)))
  (property "Footprint" "" (at 91.44 116.84 0) (effects (font (size 1.27 1.27)) hide))
  (property "Datasheet" "~" (at 91.44 116.84 0) (effects (font (size 1.27 1.27)) hide)) (pin "1") (pin "2"))

 (symbol (lib_id "power:Earth") (at 91.44 128.27 0) (unit 1) (in_bom yes) (on_board yes) (dnp no) (fields_autoplaced)
  (property "Reference" "#PWR06" (at 91.44 134.62 0) (effects (font (size 1.27 1.27)) hide))
  (property "Value" "Earth" (at 91.44 132.08 0) (effects (font (size 1.27 1.27)) hide))
  (property "Footprint" "" (at 91.44 128.27 0) (effects (font (size 1.27 1.27)) hide))
  (property "Datasheet" "~" (at 91.44 128.27 0) (effects (font (size 1.27 1.27)) hide)) (pin "1"))

 (symbol (lib_id "Device:Q_NPN_BCE") (at 135.89 95.25 0) (unit 1) (in_bom yes) (on_board yes) (dnp no)
  (property "Reference" "Q1" (at 133.35 88.9 0) (effects (font (size 1.27 1.27)) (justify left)))
  (property "Value" "MJE3055" (at 127 91.44 0) (effects (font (size 1.27 1.27)) (justify left)))
  (property "Footprint" "" (at 140.97 92.71 0) (effects (font (size 1.27 1.27)) hide))
  (property "Datasheet" "~" (at 135.89 95.25 0) (effects (font (size 1.27 1.27)) hide)) (pin "1") (pin "2") (pin "3"))

 (symbol (lib_id "Device:C_Small") (at 144.78 123.19 0) (unit 1) (in_bom yes) (on_board yes) (dnp no) (fields_autoplaced)
  (property "Reference" "C7" (at 147.32 121.9263 0) (effects (font (size 1.27 1.27)) (justify left)))
  (property "Value" "100n" (at 147.32 124.4663 0) (effects (font (size 1.27 1.27)) (justify left)))
  (property "Footprint" "" (at 144.78 123.19 0) (effects (font (size 1.27 1.27)) hide))
  (property "Datasheet" "~" (at 144.78 123.19 0) (effects (font (size 1.27 1.27)) hide)) (pin "1") (pin "2"))

 (symbol (lib_id "Device:C_Polarized_Small_US") (at 59.69 154.94 0) (unit 1) (in_bom yes) (on_board yes) (dnp no) (fields_autoplaced)
  (property "Reference" "C1" (at 62.23 153.2382 0) (effects (font (size 1.27 1.27)) (justify left)))
  (property "Value" "10µ" (at 62.23 155.7782 0) (effects (font (size 1.27 1.27)) (justify left)))
  (property "Footprint" "" (at 59.69 154.94 0) (effects (font (size 1.27 1.27)) hide))
  (property "Datasheet" "~" (at 59.69 154.94 0) (effects (font (size 1.27 1.27)) hide))
  (property "Manufacturer" "" (at 59.69 154.94 0) (effects (font (size 1.27 1.27)) hide))
  (property "Manufacturer_Part#" "" (at 59.69 154.94 0) (effects (font (size 1.27 1.27)) hide))
  (property "Supplier1" "" (at 59.69 154.94 0) (effects (font (size 1.27 1.27)) hide))
  (property "Suppier1_Part#" "" (at 59.69 154.94 0) (effects (font (size 1.27 1.27)) hide))
  (property "Supplier1_PartLink" "" (at 59.69 154.94 0) (effects (font (size 1.27 1.27)) hide))
  (property "Supplier2" "" (at 59.69 154.94 0) (effects (font (size 1.27 1.27)) hide))
  (property "Supplier2_Part#" "" (at 59.69 154.94 0) (effects (font (size 1.27 1.27)) hide))
  (property "Supplier2_PartLink" "" (at 59.69 154.94 0) (effects (font (size 1.27 1.27)) hide))
  (property "Characteristics" "" (at 59.69 154.94 0) (effects (font (size 1.27 1.27)) hide))
  (property "Package ID" "" (at 59.69 154.94 0) (effects (font (size 1.27 1.27)) hide))
  (property "Notes" "" (at 59.69 154.94 0) (effects (font (size 1.27 1.27)) hide)) (pin "2") (pin "1"))

 (symbol (lib_id "Mechanical:Heatsink") (at 140.97 95.25 270) (unit 1) (in_bom yes) (on_board yes) (dnp no) (fields_autoplaced)
  (property "Reference" "HS1" (at 146.05 93.9673 90) (effects (font (size 1.27 1.27)) (justify left)))
  (property "Value" "Heatsink" (at 146.05 96.5073 90) (effects (font (size 1.27 1.27)) (justify left)))
  (property "Footprint" "" (at 140.97 95.5548 0) (effects (font (size 1.27 1.27)) hide))
  (property "Datasheet" "~" (at 140.97 95.5548 0) (effects (font (size 1.27 1.27)) hide)))

 (symbol (lib_id "power:Earth") (at 82.55 128.27 0) (unit 1) (in_bom yes) (on_board yes) (dnp no) (fields_autoplaced)
  (property "Reference" "#PWR05" (at 82.55 134.62 0) (effects (font (size 1.27 1.27)) hide))
  (property "Value" "Earth" (at 82.55 132.08 0) (effects (font (size 1.27 1.27)) hide))
  (property "Footprint" "" (at 82.55 128.27 0) (effects (font (size 1.27 1.27)) hide))
  (property "Datasheet" "~" (at 82.55 128.27 0) (effects (font (size 1.27 1.27)) hide)) (pin "1"))

 (symbol (lib_id "Mechanical:Heatsink") (at 140.97 110.49 270) (unit 1) (in_bom yes) (on_board yes) (dnp no) (fields_autoplaced)
  (property "Reference" "HS2" (at 146.05 109.2073 90) (effects (font (size 1.27 1.27)) (justify left)))
  (property "Value" "Heatsink" (at 146.05 111.7473 90) (effects (font (size 1.27 1.27)) (justify left)))
  (property "Footprint" "" (at 140.97 110.7948 0) (effects (font (size 1.27 1.27)) hide))
  (property "Datasheet" "~" (at 140.97 110.7948 0) (effects (font (size 1.27 1.27)) hide)))

 (symbol (lib_id "Device:Speaker") (at 166.37 102.87 0) (unit 1) (in_bom yes) (on_board yes) (dnp no) (fields_autoplaced)
  (property "Reference" "LS1" (at 171.45 102.87 0) (effects (font (size 1.27 1.27)) (justify left)))
  (property "Value" "8 Ω" (at 171.45 105.41 0) (effects (font (size 1.27 1.27)) (justify left)))
  (property "Footprint" "" (at 166.37 107.95 0) (effects (font (size 1.27 1.27)) hide))
  (property "Datasheet" "~" (at 166.116 104.14 0) (effects (font (size 1.27 1.27)) hide)) (pin "1") (pin "2"))

 (symbol (lib_id "power:+12V") (at 101.6 77.47 0) (unit 1) (in_bom yes) (on_board yes) (dnp no) (fields_autoplaced)
  (property "Reference" "#PWR07" (at 101.6 81.28 0) (effects (font (size 1.27 1.27)) hide))
  (property "Value" "+12V" (at 101.6 72.39 0) (effects (font (size 1.27 1.27))))
  (property "Footprint" "" (at 101.6 77.47 0) (effects (font (size 1.27 1.27)) hide))
  (property "Datasheet" "" (at 101.6 77.47 0) (effects (font (size 1.27 1.27)) hide)) (pin "1"))

 (symbol (lib_id "Device:R_Small_US") (at 121.92 102.87 90) (unit 1) (in_bom yes) (on_board yes) (dnp no) (fields_autoplaced)
  (property "Reference" "R3" (at 121.92 96.52 90) (effects (font (size 1.27 1.27))))
  (property "Value" "390" (at 121.92 99.06 90) (effects (font (size 1.27 1.27))))
  (property "Footprint" "" (at 121.92 102.87 0) (effects (font (size 1.27 1.27)) hide))
  (property "Datasheet" "~" (at 121.92 102.87 0) (effects (font (size 1.27 1.27)) hide)) (pin "1") (pin "2"))

 (symbol (lib_id "power:Earth") (at 107.95 127 0) (unit 1) (in_bom yes) (on_board yes) (dnp no) (fields_autoplaced)
  (property "Reference" "#PWR010" (at 107.95 133.35 0) (effects (font (size 1.27 1.27)) hide))
  (property "Value" "Earth" (at 107.95 130.81 0) (effects (font (size 1.27 1.27)) hide))
  (property "Footprint" "" (at 107.95 127 0) (effects (font (size 1.27 1.27)) hide))
  (property "Datasheet" "~" (at 107.95 127 0) (effects (font (size 1.27 1.27)) hide)) (pin "1"))

 (symbol (lib_id "Device:Q_PNP_BCE") (at 135.89 110.49 0) (mirror x) (unit 1) (in_bom yes) (on_board yes) (dnp no)
  (property "Reference" "Q2" (at 133.35 114.3 0) (effects (font (size 1.27 1.27)) (justify left)))
  (property "Value" "MJE2955" (at 128.27 116.84 0) (effects (font (size 1.27 1.27)) (justify left)))
  (property "Footprint" "" (at 140.97 113.03 0) (effects (font (size 1.27 1.27)) hide))
  (property "Datasheet" "~" (at 135.89 110.49 0) (effects (font (size 1.27 1.27)) hide)) (pin "1") (pin "2") (pin "3"))

 (symbol (lib_id "Kevin-Linear:TL071_MinusUp") (at 104.14 102.87 0) (unit 1) (in_bom yes) (on_board yes) (dnp no)
  (property "Reference" "U1" (at 107.95 95.25 0) (effects (font (size 1.27 1.27))))
  (property "Value" "TL071" (at 107.95 97.79 0) (effects (font (size 1.27 1.27))))
  (property "Footprint" "" (at 105.41 101.6 0) (effects (font (size 1.27 1.27)) hide))
  (property "Datasheet" "http://www.ti.com/lit/ds/symlink/tl081.pdf" (at 107.95 99.06 0) (effects (font (size 1.27 1.27)) hide)) (pin "7") (pin "8") (pin "5") (pin "6") (pin "1") (pin "2") (pin "3") (pin "4"))

 (symbol (lib_id "Device:C_Small") (at 107.95 123.19 0) (unit 1) (in_bom yes) (on_board yes) (dnp no) (fields_autoplaced)
  (property "Reference" "C5" (at 110.49 121.9263 0) (effects (font (size 1.27 1.27)) (justify left)))
  (property "Value" "100n" (at 110.49 124.4663 0) (effects (font (size 1.27 1.27)) (justify left)))
  (property "Footprint" "" (at 107.95 123.19 0) (effects (font (size 1.27 1.27)) hide))
  (property "Datasheet" "~" (at 107.95 123.19 0) (effects (font (size 1.27 1.27)) hide)) (pin "1") (pin "2"))

 (symbol (lib_id "Device:C_Small") (at 144.78 83.82 0) (unit 1) (in_bom yes) (on_board yes) (dnp no) (fields_autoplaced)
  (property "Reference" "C6" (at 147.32 82.5563 0) (effects (font (size 1.27 1.27)) (justify left)))
  (property "Value" "100n" (at 147.32 85.0963 0) (effects (font (size 1.27 1.27)) (justify left)))
  (property "Footprint" "" (at 144.78 83.82 0) (effects (font (size 1.27 1.27)) hide))
  (property "Datasheet" "~" (at 144.78 83.82 0) (effects (font (size 1.27 1.27)) hide)) (pin "1") (pin "2"))

 (symbol (lib_id "power:+12V") (at 53.34 147.32 0) (unit 1) (in_bom yes) (on_board yes) (dnp no) (fields_autoplaced)
  (property "Reference" "#PWR02" (at 53.34 151.13 0) (effects (font (size 1.27 1.27)) hide))
  (property "Value" "+12V" (at 53.34 142.24 0) (effects (font (size 1.27 1.27))))
  (property "Footprint" "" (at 53.34 147.32 0) (effects (font (size 1.27 1.27)) hide))
  (property "Datasheet" "" (at 53.34 147.32 0) (effects (font (size 1.27 1.27)) hide)) (pin "1"))

 (symbol (lib_id "power:PWR_FLAG") (at 48.26 160.02 0) (unit 1) (in_bom yes) (on_board yes) (dnp no) (fields_autoplaced)
  (property "Reference" "#FLG01" (at 48.26 158.115 0) (effects (font (size 1.27 1.27)) hide))
  (property "Value" "PWR_FLAG" (at 48.26 154.94 0) (effects (font (size 1.27 1.27)) hide))
  (property "Footprint" "" (at 48.26 160.02 0) (effects (font (size 1.27 1.27)) hide))
  (property "Datasheet" "~" (at 48.26 160.02 0) (effects (font (size 1.27 1.27)) hide))
  (property "Manufacturer" "" (at 48.26 160.02 0) (effects (font (size 1.27 1.27)) hide))
  (property "Manufacturer_Part#" "" (at 48.26 160.02 0) (effects (font (size 1.27 1.27)) hide))
  (property "Supplier1" "" (at 48.26 160.02 0) (effects (font (size 1.27 1.27)) hide))
  (property "Suppier1_Part#" "" (at 48.26 160.02 0) (effects (font (size 1.27 1.27)) hide))
  (property "Supplier1_PartLink" "" (at 48.26 160.02 0) (effects (font (size 1.27 1.27)) hide))
  (property "Supplier2" "" (at 48.26 160.02 0) (effects (font (size 1.27 1.27)) hide))
  (property "Supplier2_Part#" "" (at 48.26 160.02 0) (effects (font (size 1.27 1.27)) hide))
  (property "Supplier2_PartLink" "" (at 48.26 160.02 0) (effects (font (size 1.27 1.27)) hide))
  (property "Characteristics" "" (at 48.26 160.02 0) (effects (font (size 1.27 1.27)) hide))
  (property "Package ID" "" (at 48.26 160.02 0) (effects (font (size 1.27 1.27)) hide))
  (property "Notes" "" (at 48.26 160.02 0) (effects (font (size 1.27 1.27)) hide)) (pin "1"))

 (symbol (lib_id "power:-12V") (at 53.34 172.72 0) (mirror x) (unit 1) (in_bom yes) (on_board yes) (dnp no) (fields_autoplaced)
  (property "Reference" "#PWR03" (at 53.34 175.26 0) (effects (font (size 1.27 1.27)) hide))
  (property "Value" "-12V" (at 53.34 177.8 0) (effects (font (size 1.27 1.27))))
  (property "Footprint" "" (at 53.34 172.72 0) (effects (font (size 1.27 1.27)) hide))
  (property "Datasheet" "" (at 53.34 172.72 0) (effects (font (size 1.27 1.27)) hide)) (pin "1"))

 (symbol (lib_id "power:PWR_FLAG") (at 53.34 149.86 0) (mirror x) (unit 1) (in_bom yes) (on_board yes) (dnp no)
  (property "Reference" "#FLG02" (at 53.34 151.765 0) (effects (font (size 1.27 1.27)) hide))
  (property "Value" "PWR_FLAG" (at 53.34 154.94 0) (effects (font (size 1.27 1.27)) hide))
  (property "Footprint" "" (at 53.34 149.86 0) (effects (font (size 1.27 1.27)) hide))
  (property "Datasheet" "~" (at 53.34 149.86 0) (effects (font (size 1.27 1.27)) hide))
  (property "Manufacturer" "" (at 53.34 149.86 0) (effects (font (size 1.27 1.27)) hide))
  (property "Manufacturer_Part#" "" (at 53.34 149.86 0) (effects (font (size 1.27 1.27)) hide))
  (property "Supplier1" "" (at 53.34 149.86 0) (effects (font (size 1.27 1.27)) hide))
  (property "Suppier1_Part#" "" (at 53.34 149.86 0) (effects (font (size 1.27 1.27)) hide))
  (property "Supplier1_PartLink" "" (at 53.34 149.86 0) (effects (font (size 1.27 1.27)) hide))
  (property "Supplier2" "" (at 53.34 149.86 0) (effects (font (size 1.27 1.27)) hide))
  (property "Supplier2_Part#" "" (at 53.34 149.86 0) (effects (font (size 1.27 1.27)) hide))
  (property "Supplier2_PartLink" "" (at 53.34 149.86 0) (effects (font (size 1.27 1.27)) hide))
  (property "Characteristics" "" (at 53.34 149.86 0) (effects (font (size 1.27 1.27)) hide))
  (property "Package ID" "" (at 53.34 149.86 0) (effects (font (size 1.27 1.27)) hide))
  (property "Notes" "" (at 53.34 149.86 0) (effects (font (size 1.27 1.27)) hide)) (pin "1"))

 (symbol (lib_id "power:Earth") (at 144.78 87.63 0) (unit 1) (in_bom yes) (on_board yes) (dnp no) (fields_autoplaced)
  (property "Reference" "#PWR013" (at 144.78 93.98 0) (effects (font (size 1.27 1.27)) hide))
  (property "Value" "Earth" (at 144.78 91.44 0) (effects (font (size 1.27 1.27)) hide))
  (property "Footprint" "" (at 144.78 87.63 0) (effects (font (size 1.27 1.27)) hide))
  (property "Datasheet" "~" (at 144.78 87.63 0) (effects (font (size 1.27 1.27)) hide)) (pin "1"))

 (symbol (lib_id "Connector:Conn_01x02_Socket") (at 62.23 92.71 0) (mirror y) (unit 1) (in_bom yes) (on_board yes) (dnp no) (fields_autoplaced)
  (property "Reference" "J1" (at 62.865 90.17 0) (effects (font (size 1.27 1.27))))
  (property "Value" "Conn_01x02_Socket" (at 62.865 90.17 0) (effects (font (size 1.27 1.27)) hide))
  (property "Footprint" "" (at 62.23 92.71 0) (effects (font (size 1.27 1.27)) hide))
  (property "Datasheet" "~" (at 62.23 92.71 0) (effects (font (size 1.27 1.27)) hide)) (pin "2") (pin "1"))

 (symbol (lib_id "Device:R_Small_US") (at 104.14 57.15 90) (unit 1) (in_bom yes) (on_board yes) (dnp no) (fields_autoplaced)
  (property "Reference" "R2" (at 104.14 50.8 90) (effects (font (size 1.27 1.27))))
  (property "Value" "27k" (at 104.14 53.34 90) (effects (font (size 1.27 1.27))))
  (property "Footprint" "" (at 104.14 57.15 0) (effects (font (size 1.27 1.27)) hide))
  (property "Datasheet" "~" (at 104.14 57.15 0) (effects (font (size 1.27 1.27)) hide)) (pin "1") (pin "2"))

 (symbol (lib_id "Device:R_Potentiometer_US") (at 82.55 105.41 0) (mirror x) (unit 1) (in_bom yes) (on_board yes) (dnp no) (fields_autoplaced)
  (property "Reference" "RV1" (at 80.01 104.14 0) (effects (font (size 1.27 1.27)) (justify right)))
  (property "Value" "A10k" (at 80.01 106.68 0) (effects (font (size 1.27 1.27)) (justify right)))
  (property "Footprint" "" (at 82.55 105.41 0) (effects (font (size 1.27 1.27)) hide))
  (property "Datasheet" "~" (at 82.55 105.41 0) (effects (font (size 1.27 1.27)) hide))
  (property "Manufacturer" "" (at 82.55 105.41 0) (effects (font (size 1.27 1.27)) hide))
  (property "Manufacturer_Part#" "" (at 82.55 105.41 0) (effects (font (size 1.27 1.27)) hide))
  (property "Supplier1" "" (at 82.55 105.41 0) (effects (font (size 1.27 1.27)) hide))
  (property "Suppier1_Part#" "" (at 82.55 105.41 0) (effects (font (size 1.27 1.27)) hide))
  (property "Supplier1_PartLink" "" (at 82.55 105.41 0) (effects (font (size 1.27 1.27)) hide))
  (property "Supplier2" "" (at 82.55 105.41 0) (effects (font (size 1.27 1.27)) hide))
  (property "Supplier2_Part#" "" (at 82.55 105.41 0) (effects (font (size 1.27 1.27)) hide))
  (property "Supplier2_PartLink" "" (at 82.55 105.41 0) (effects (font (size 1.27 1.27)) hide))
  (property "Characteristics" "" (at 82.55 105.41 0) (effects (font (size 1.27 1.27)) hide))
  (property "Package ID" "" (at 82.55 105.41 0) (effects (font (size 1.27 1.27)) hide))
  (property "Notes" "" (at 82.55 105.41 0) (effects (font (size 1.27 1.27)) hide)) (pin "1") (pin "3") (pin "2"))

 (symbol (lib_id "power:Earth") (at 69.85 97.79 0) (unit 1) (in_bom yes) (on_board yes) (dnp no) (fields_autoplaced)
  (property "Reference" "#PWR04" (at 69.85 104.14 0) (effects (font (size 1.27 1.27)) hide))
  (property "Value" "Earth" (at 69.85 101.6 0) (effects (font (size 1.27 1.27)) hide))
  (property "Footprint" "" (at 69.85 97.79 0) (effects (font (size 1.27 1.27)) hide))
  (property "Datasheet" "~" (at 69.85 97.79 0) (effects (font (size 1.27 1.27)) hide)) (pin "1"))

 (symbol (lib_id "Device:C_Small") (at 107.95 83.82 0) (unit 1) (in_bom yes) (on_board yes) (dnp no) (fields_autoplaced)
  (property "Reference" "C4" (at 110.49 82.5563 0) (effects (font (size 1.27 1.27)) (justify left)))
  (property "Value" "100n" (at 110.49 85.0963 0) (effects (font (size 1.27 1.27)) (justify left)))
  (property "Footprint" "" (at 107.95 83.82 0) (effects (font (size 1.27 1.27)) hide))
  (property "Datasheet" "~" (at 107.95 83.82 0) (effects (font (size 1.27 1.27)) hide)) (pin "1") (pin "2"))

 (sheet_instances (path "" (page "1"))))
